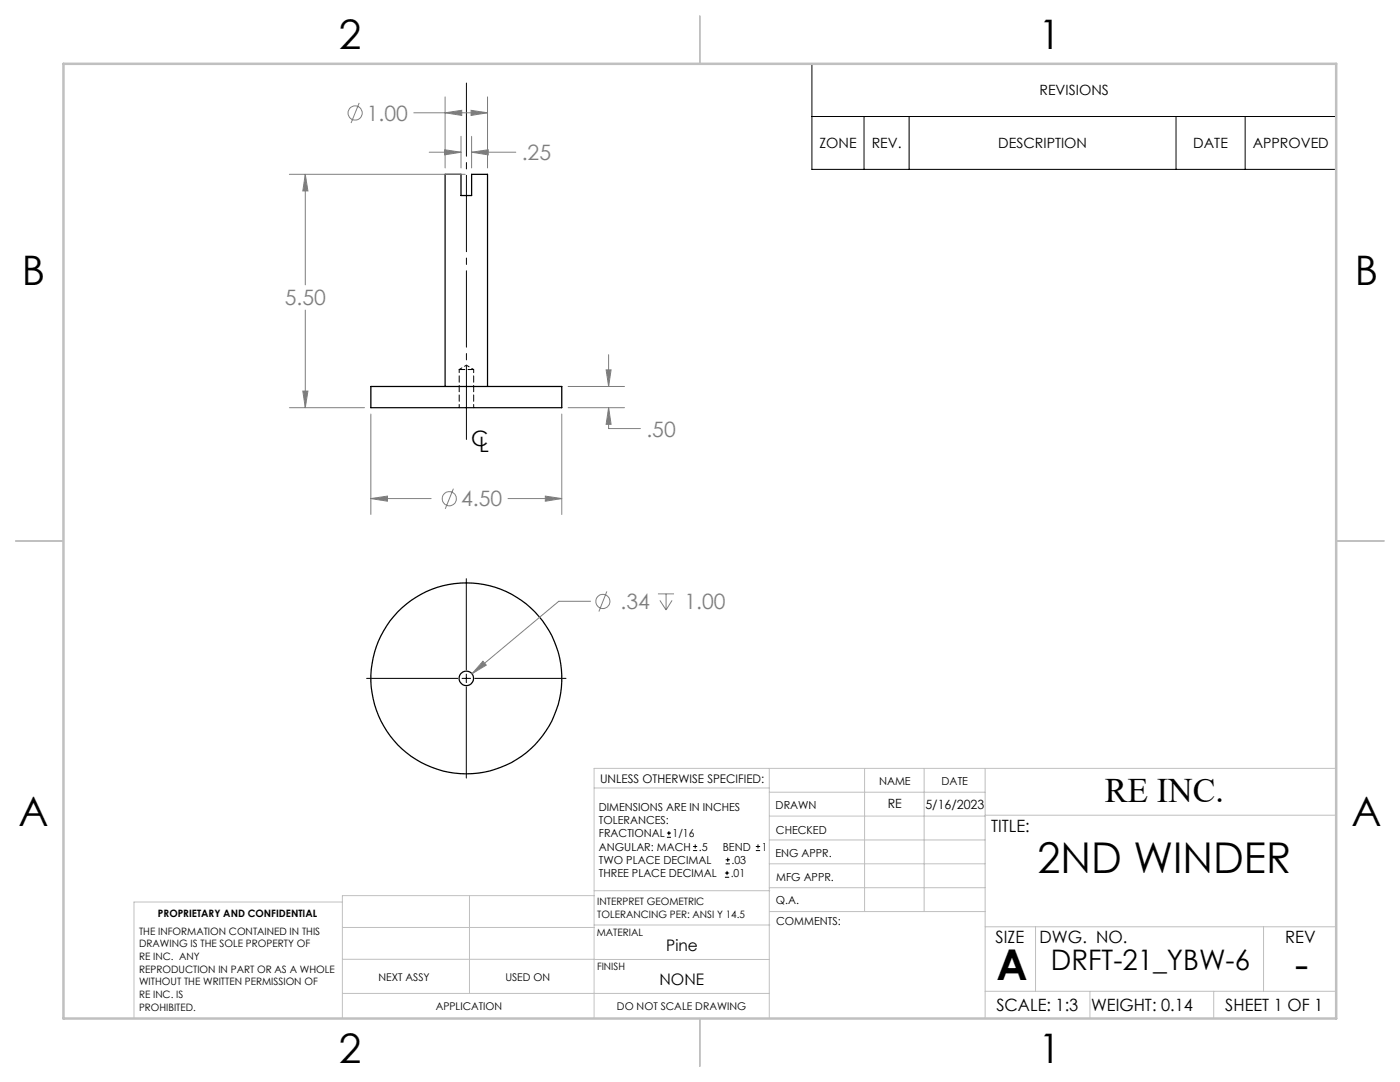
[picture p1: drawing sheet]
<svg xmlns="http://www.w3.org/2000/svg" width="279mm" height="216mm" viewBox="0 0 279 216" stroke-linecap="round" stroke-linejoin="round" font-family="sans-serif">
<g fill="none" stroke="#000" stroke-width=".25">
<path d="M74 77.1h38.1v4.3h-38.1zM88.8 77.1v-42.3h3.2v4.2h2.1v-4.2h3.2v42.3"/>
<circle cx="93.1" cy="135.4" r="1.45"/>
<circle cx="93.1" cy="135.4" r="19"/>
</g>
<path d="M94.5 73.7h-2.9" fill="none" stroke="#000" stroke-width=".2" stroke-dasharray="1.3 .6" stroke-dashoffset=".1"/>
<path d="M93.1 72.9l-1.5 .8M94.5 73.7l-1.4-.8" fill="none" stroke="#000" stroke-width=".2" stroke-dasharray="1.3 .6" stroke-dashoffset=".8"/>
<path d="M91.6 73.7v7.6M94.5 81.3v-7.6" fill="none" stroke="#000" stroke-width=".2" stroke-dasharray="1.3 .6" stroke-dashoffset=".6"/>
<g fill="none" stroke="#808080" stroke-width=".2">
<path d="M88.8 19.3v14.2M97.3 19.3v14.2M57.7 34.8h35.2M60.9 34.8l.6 3.3h-1.1zM60.9 34.8v22M71.7 20.5l-1.6 4.1M82.6 22.5h14.7M85.7 30.4h6.3M88.7 29.9l3.3 .5-3.3 .5zM88.8 22.5l3.3-.5v1zM92 27.2v6.3M94 22l3.3 .5-3.3 .5z"/>
<path d="M94.1 30.4l3.3-.5v1zM94.1 27.2v6.3M94.1 30.4h8.8M60.4 78h1.1l-.6 3.4zM60.9 61.9v19.5M113.4 77.1h11.2M121 73.8h1l-.5 3.3zM121.5 70.8v6.3M57.7 81.4h15M74 99.5l3.3-.5v1zM74 82.6v20.1M74 99.5h12"/>
<path d="M90.5 97.5l-1.6 4M101.4 99.5h10.7M108.8 99l3.3 .5-3.3 .5zM112.1 82.6v20.1M113.4 81.4h11.2M121.5 81.4l.5 3.3h-1zM121.5 81.4v4.1h6.3M117.9 120h-6.4l-17.3 14.4M121.1 118l-1.6 4M131.3 118.5h3.2M131.7 119.8l1.2 1.9M132.9 118.5v3.2"/>
<path d="M134.1 119.8l-1.2 1.9M96.4 131.9l.6 .8-2.8 1.7z"/>
<circle cx="70.9" cy="22.6" r="1.41"/>
<circle cx="89.7" cy="99.5" r="1.42"/>
<circle cx="120.3" cy="120" r="1.42"/>
</g>
<g fill="none" stroke="#000" stroke-width=".2">
<path d="M162 12.7h104.7v21.1h-104.7zM162 23.2h104.7M172.4 23.2v10.6M181.4 23.2v10.6M234.7 23.2v10.6M248.5 23.2v10.6M93.1 115.5v18.2M73.2 135.4h18.2M92.2 135.4h1.7M93.1 134.5v1.7M93.1 137.1v18.2M94.8 135.4h18.2"/>
<path d="M133.1 167.1h.8M133.1 166.2h.8M133.5 165.8v.9M138.3 169.7h.8M138.3 168.9h.8M138.7 168.5v.8M144.7 175h.8M144.7 174.2h.8M144.8 172.4h.9M144.8 171.6h.9M145.1 173.8v.8M145.2 171.1v.9"/>
<path d="M150.8 169.7h.9M150.8 168.9h.9M151.3 168.5v.8"/>
</g>
<path d="M93.1 16.6v71.1" fill="none" stroke="#000" stroke-width=".2" stroke-dasharray="15.2 1.3 1.3 1.3" stroke-dashoffset=".6"/>
<g fill="none" stroke="#c0c0c0" stroke-width=".2">
<path d="M118.6 157.2h34.9M153.5 153.3v49.9M153.5 158.1h43.1M172.5 153.3v28.6M184.4 153.3v28.6M196.6 153.3v49.9M266.7 153.3h-148.1v49.9M68.3 180h-41.6v23.2M93.7 178.7v19.5M118.6 178.7h-50.3v24.5M118.6 177.7h35M153.5 167.6h43.1"/>
<path d="M153.5 162.8h43.1M153.5 172.4h43.1M153.5 177.1h43.1M196.6 162.7h70.1M68.3 198.2h85.2M68.3 191.4l85.2 .1M68.3 185.1h50.3M118.6 184.6h35M153.6 181.9h43M196.6 197.8h70.1M196.6 184.9h70.1M206.7 184.9v12.9"/>
<path d="M217.5 197.8v5.4M242.2 197.8v5.4M252.2 184.9v12.9"/>
</g>
<path d="M139.7 3.2v9.5M3.1 107.9h9.6M266.7 107.9h9.5M139.7 203.2v9.6" fill="none" stroke="#c0c0c0" stroke-width=".25"/>
<path d="M12.7 12.7h254v190.5h-254z" fill="none" stroke="#c0c0c0" stroke-width=".5"/>
<path d="M108.8 99l3.3 .5-3.3 .5zM74 99.5l3.3-.5v1zM121.5 81.4l.5 3.3h-1zM121 73.8h1l-.5 3.3zM60.4 78h1.1l-.6 3.4zM60.9 34.8l.6 3.3h-1.1zM88.8 22.5l3.3-.5v1zM94 22l3.3 .5-3.3 .5zM88.7 29.9l3.3 .5-3.3 .5zM94.1 30.4l3.3-.5v1zM96.4 131.9l-2.2 2.5 2.8-1.7z" fill="#808080"/>
<g font-size="8.5">
<text x="207.1" y="174.2">2ND WINDER</text>
<text x="198.9" y="195.5">A</text>
<text x="258.4" y="195.4">-</text>
</g>
<g font-size="8.1">
<text x="67.6" y="9.7">2</text>
<text x="207.3" y="9.7">1</text>
<text x="4.4" y="57">B</text>
<text x="270.4" y="57">B</text>
<text x="3.7" y="164.9">A</text>
<text x="269.7" y="164.9">A</text>
<text x="67.6" y="212.2">2</text>
<text x="207.3" y="212.2">1</text>
</g>
<text font-size="6.9" x="220.5" y="160.1">RE INC.</text>
<text font-size="5.6" x="209.7" y="193.5">DRFT-21_YBW-6</text>
<g font-size="4.2" fill="#808080">
<text x="73.2" y="24.1">1.00</text>
<text x="104.1" y="32">.25</text>
<text x="56.9" y="60.9">5.50</text>
<text x="129" y="87.1">.50</text>
<text x="92" y="101">4.50</text>
<text x="123.8" y="121.5">.34</text>
<text x="136.6" y="121.5">1.00</text>
</g>
<g font-size="4.2">
<text x="94.1" y="88.9">C</text>
<text x="95.6" y="90.2">L</text>
</g>
<g font-size="3.4">
<text x="197.8" y="166">TITLE:</text>
<text x="198.7" y="188.1">SIZE</text>
<text x="207.5" y="188.1">DWG. NO.</text>
<text x="256.5" y="188.2">REV</text>
<text x="198.8" y="201.7">SCALE: 1:3</text>
<text x="217.7" y="201.8">WEIGHT: 0.14</text>
<text x="244.5" y="201.7">SHEET 1 OF 1</text>
</g>
<g font-size="3.2">
<text x="133" y="189.8">Pine</text>
<text x="131.6" y="196.6">NONE</text>
</g>
<g font-size="2.8">
<text x="207.5" y="19">REVISIONS</text>
<text x="163.5" y="29.6">ZONE</text>
<text x="174" y="29.6">REV.</text>
<text x="199.2" y="29.6">DESCRIPTION</text>
<text x="238.2" y="29.6">DATE</text>
<text x="250" y="29.6">APPROVED</text>
</g>
<g font-size="2.5">
<text x="177.2" y="161.3">RE</text>
<text x="184.7" y="161.4">5/16/2023</text>
</g>
<text font-size="2.4" x="119.8" y="156.2">UNLESS OTHERWISE SPECIFIED:</text>
<g font-size="2.2">
<text x="119.5" y="161.8">DIMENSIONS ARE IN INCHES</text>
<text x="154.8" y="161.4">DRAWN</text>
<text x="175.4" y="156.6">NAME</text>
<text x="187.9" y="156.7">DATE</text>
<text x="119.5" y="164.4">TOLERANCES:</text>
<text x="119.5" y="167.1">FRACTIONAL</text>
<text x="134.2" y="167.1">1/16</text>
<text x="154.9" y="166.3">CHECKED</text>
<text x="119.5" y="172.4">TWO PLACE DECIMAL</text>
<text x="119.5" y="169.7">ANGULAR: MACH</text>
<text x="139.5" y="169.7">.5</text>
<text x="144.2" y="169.7">BEND</text>
<text x="146" y="172.4">.03</text>
<text x="152" y="169.7">1</text>
<text x="154.8" y="171">ENG APPR.</text>
<text x="119.5" y="175">THREE PLACE DECIMAL</text>
<text x="145.8" y="175">.01</text>
<text x="154.9" y="175.7">MFG APPR.</text>
<text x="154.9" y="180.4">Q.A.</text>
<text x="154.9" y="184.6">COMMENTS:</text>
</g>
<g font-size="2.1">
<text x="75.5" y="195.7">NEXT ASSY</text>
<text x="100.9" y="195.7">USED ON</text>
<text x="86.9" y="201.5">APPLICATION</text>
<text x="123.1" y="201.6">DO NOT SCALE DRAWING</text>
</g>
<g font-size="2">
<text x="31.5" y="182.9">PROPRIETARY AND CONFIDENTIAL</text>
<text x="119.2" y="180.6">INTERPRET GEOMETRIC</text>
<text x="119.2" y="183.1">TOLERANCING PER: ANSI Y 14.5</text>
<text x="27.8" y="186.5">THE INFORMATION CONTAINED IN THIS</text>
<text x="27.8" y="189">DRAWING IS THE SOLE PROPERTY OF</text>
<text x="27.8" y="191.6">RE INC. ANY</text>
<text x="119.1" y="186.7">MATERIAL</text>
<text x="27.8" y="194.1">REPRODUCTION IN PART OR AS A WHOLE</text>
<text x="27.8" y="196.6">WITHOUT THE WRITTEN PERMISSION OF</text>
<text x="119.1" y="193.5">FINISH</text>
<text x="27.8" y="199.1">RE INC. IS</text>
<text x="27.8" y="201.7">PROHIBITED.</text>
</g>
</svg>
